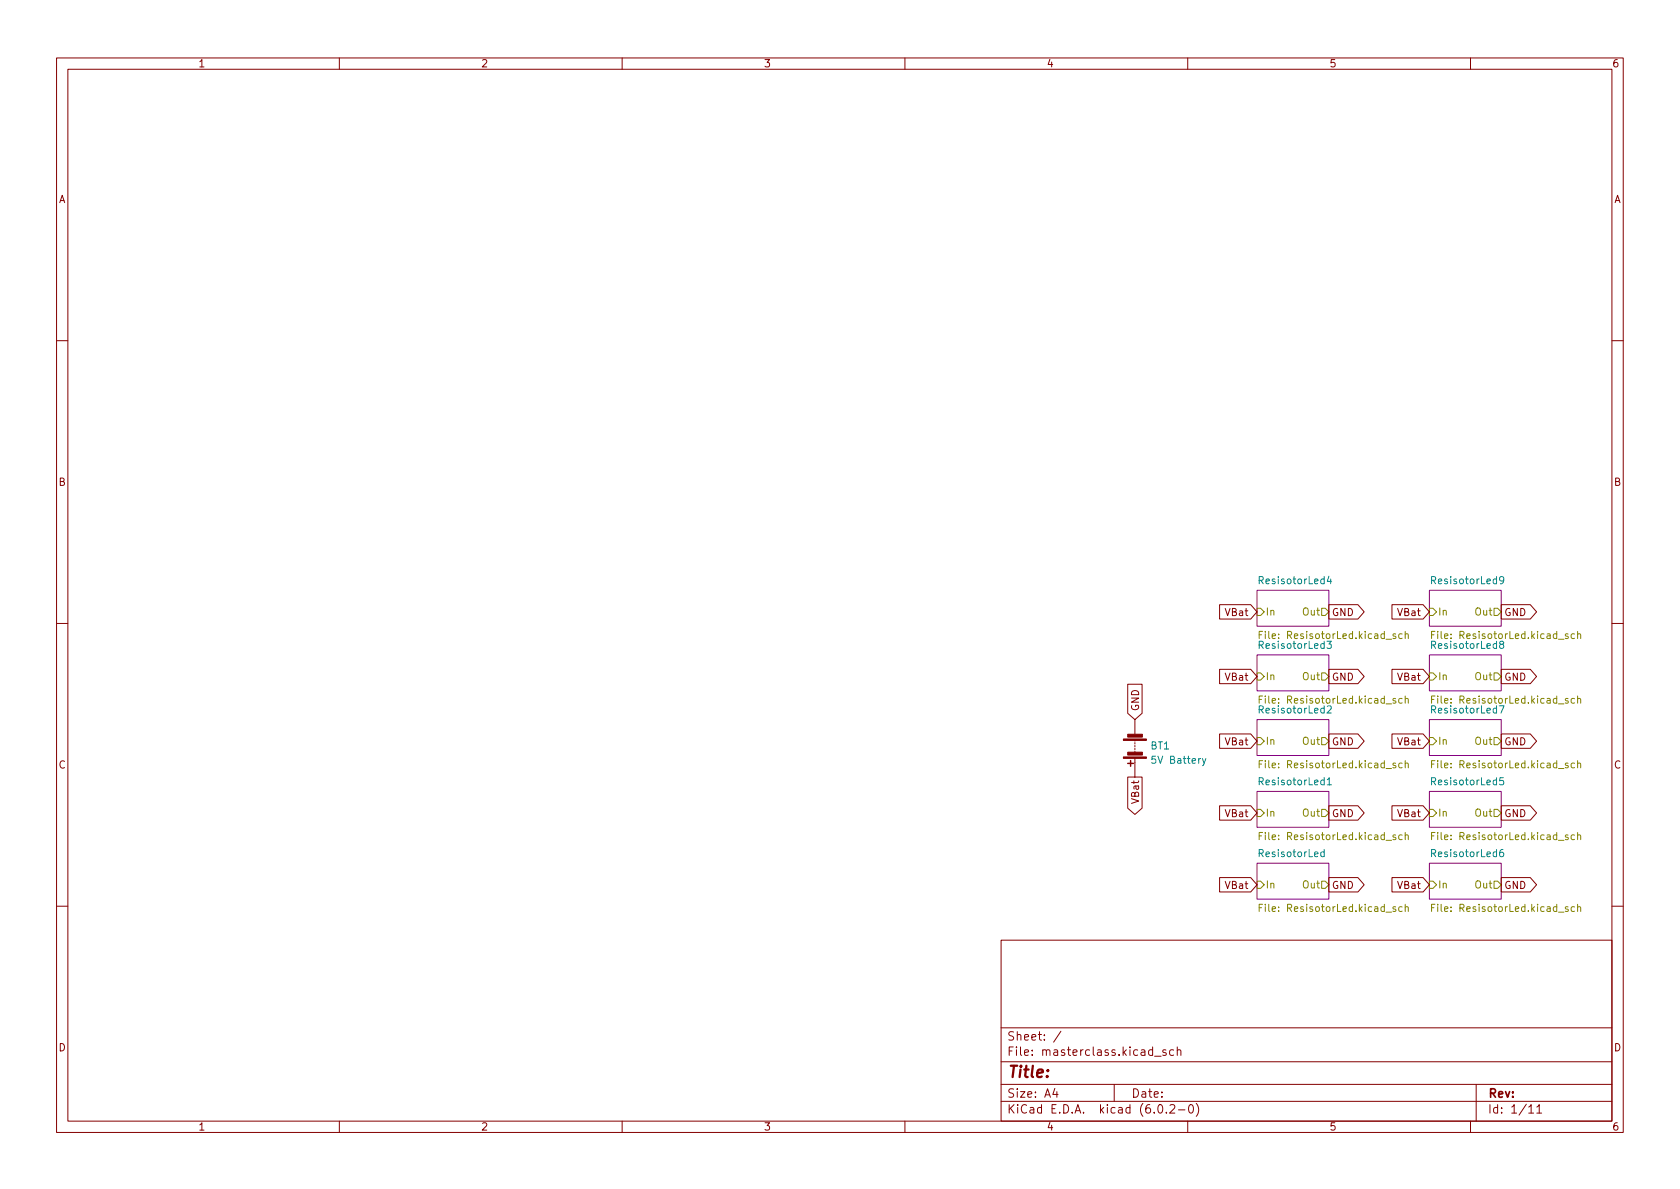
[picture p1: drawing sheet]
<svg xmlns="http://www.w3.org/2000/svg" width="297mm" height="210mm" viewBox="0 0 297 210" stroke-linecap="round" stroke-linejoin="round" font-family="sans-serif">
<g fill="none" stroke="#840000" stroke-width=".18">
<path d="M10 10.2h277v190.1h-277zM12 12.2h273v186.1h-273zM60 10.2v2M110 10.2v2M160 10.2v2M210 10.2v2M260 10.2v2M10 60.2h2M285 60.2h2M10 110.2h2M215.6 118.4h5.5l1.1 1.2-1.1 1.3h-5.5zM215.6 106.9h5.5l1.1 1.3-1.1 1.3h-5.5z"/>
<path d="M234.9 106.9h5.2l1.1 1.3-1.1 1.3h-5.2zM234.9 118.4h5.2l1.1 1.2-1.1 1.3h-5.2zM246.1 106.9h5.5l1.1 1.3-1.1 1.3h-5.5zM246.1 118.4h5.5l1.1 1.2-1.1 1.3h-5.5zM265.4 118.4h5.2l1.1 1.2-1.1 1.3h-5.2zM265.4 106.9h5.2l1.1 1.3-1.1 1.3h-5.2zM285 110.2h2M199.4 121h2.5v5.1l-1.2 1.1-1.3-1.1zM199.4 137.4h2.5v5.5l-1.2 1.1-1.3-1.1zM200.7 127.2v2.6M200.7 130.8v.3M200.7 131.3v.3"/>
<path d="M200.7 131.8v.3M200.7 132.3v.3M200.7 132.8v.3M200.7 134.1v3.3M215.6 129.8h5.5l1.1 1.3-1.1 1.2h-5.5zM234.9 129.8h5.2l1.1 1.3-1.1 1.2h-5.2zM246.1 129.8h5.5l1.1 1.3-1.1 1.2h-5.5zM265.4 129.8h5.2l1.1 1.3-1.1 1.2h-5.2zM215.6 142.5h5.5l1.1 1.3-1.1 1.2h-5.5zM215.6 155.2h5.5l1.1 1.3-1.1 1.2h-5.5zM234.9 142.5h5.2l1.1 1.3-1.1 1.2h-5.2zM234.9 155.2h5.2l1.1 1.3-1.1 1.2h-5.2z"/>
<path d="M246.1 142.5h5.5l1.1 1.3-1.1 1.2h-5.5zM246.1 155.2h5.5l1.1 1.3-1.1 1.2h-5.5zM265.4 142.5h5.2l1.1 1.3-1.1 1.2h-5.2zM265.4 155.2h5.2l1.1 1.3-1.1 1.2h-5.2zM10 160.2h2M177 166.3h108v32h-108zM285 160.2h2M60 198.3v2M110 198.3v2M160 198.3v2M177 194.8h108M177 191.8h108"/>
<path d="M177 187.8h108M177 181.8h108M186.5 192.5l-.4 1h1M186.9 193v1M187.6 182.4l-1.3 1.9M197 191.8v3M204.1 186.8h1.2M204.9 195.4l.2-.1a.81 .81 0 0 1 .6 .7 .81 .81 0 0 1-.3 .8h-.2a.81 .81 0 0 1-.6-.6 .81 .81 0 0 1 .3-.8zM206.1 185.7l-.3-.1-.2 .2v.3l.5 .1v.4h-.5M206.2 196.7v.1M206.9 195.5l.5-.2 .2 .2 .1 .3-.9 1h.9M207.5 185.7l-.4-.1-.3 .3v.4l.1 .3h.6"/>
<path d="M208.1 185.8l.3-.2 .3 .1 .1 .9M208.1 185.1v1.5M208.4 196.3h1.1M210 198.3v2M210.4 195.4l.1-.1a.81 .81 0 0 1 .6 .7 .81 .81 0 0 1-.3 .8h-.2a.81 .81 0 0 1-.5-.6 .81 .81 0 0 1 .3-.8zM211.5 195.1a1.72 1.72 0 0 1 0 2.3M260 198.3v2M261 191.8v6.5M270.3 195.8l.4-.5v1.5M270.3 196.8h.9M271.7 195.8l.5-.5v1.5M271.7 196.8h.9"/>
</g>
<g fill="#fff" stroke="#fff" stroke-width=".18">
<path d="M252.7 152.6h12.7v6.4h-12.7z"/>
<path d="M252.7 139.9h12.7v6.4h-12.7z"/>
<path d="M252.7 127.2h12.7v6.4h-12.7z"/>
<path d="M252.7 115.8h12.7v6.4h-12.7z"/>
<path d="M222.2 127.2h12.7v6.4h-12.7z"/>
<path d="M252.7 104.4h12.7v6.3h-12.7z"/>
<path d="M222.2 152.6h12.7v6.4h-12.7z"/>
<path d="M222.2 139.9h12.7v6.4h-12.7z"/>
<path d="M222.2 104.4h12.7v6.3h-12.7z"/>
<path d="M222.2 115.8h12.7v6.4h-12.7z"/>
</g>
<path d="M222.2 104.4h12.7v6.3h-12.7zM222.2 115.8h12.7v6.4h-12.7zM252.7 115.8h12.7v6.4h-12.7zM252.7 104.4h12.7v6.3h-12.7zM222.2 127.2h12.7v6.4h-12.7zM222.2 139.9h12.7v6.4h-12.7zM252.7 139.9h12.7v6.4h-12.7zM252.7 127.2h12.7v6.4h-12.7zM222.2 152.6h12.7v6.4h-12.7zM252.7 152.6h12.7v6.4h-12.7z" fill="none" stroke="#840084" stroke-width=".18"/>
<g fill="none" stroke="#848400" stroke-width=".18">
<path d="M222.2 107.6h.7l.6 .6-.6 .6h-.7zM222.2 119h.7l.6 .6-.6 .7h-.7zM222.6 112.3h.5M223.2 111.6h-.6v1.3M233.7 107.6h.6l.6 .6-.6 .6h-.6zM233.7 119h.6l.6 .6-.6 .7h-.6zM246.8 112.1h-.3l-.2 .2v.1l.5 .2v.3h-.5M247.9 112.1h-.4l-.2 .2 .1 .6h.5M248.5 112.2l.1-.1h.3l.1 .8M248.5 111.6v1.3M252.7 119h.7l.6 .6-.6 .7h-.7zM252.7 107.6h.7l.6 .6-.6 .6h-.7z"/>
<path d="M253.1 112.3h.4M253.7 111.6h-.6v1.3M264.2 119h.6l.6 .6-.6 .7h-.6zM264.2 107.6h.6l.6 .6-.6 .6h-.6zM277.2 112.1h-.3l-.1 .2v.1l.4 .2v.3h-.4M278.4 112.1h-.4l-.2 .2 .1 .6h.5M278.9 112.2l.2-.1h.3l.1 .8M278.9 111.6v1.3M222.2 130.4h.7l.6 .7-.6 .6h-.7zM222.6 135.1h.5M222.6 123.7h.5M223.2 134.5h-.6v1.3"/>
<path d="M223.2 123.1h-.6v1.2M233.7 130.4h.6l.6 .7-.6 .6h-.6zM246.8 135l-.3-.1-.2 .2v.2l.5 .1v.3h-.5M246.8 123.6l-.3-.1-.2 .2v.2l.5 .1v.3h-.5M247.9 135l-.4-.1-.2 .3 .1 .5h.5M247.9 123.6l-.4-.1-.2 .2 .1 .6h.5M248.5 135.1l.1-.2 .3 .1 .1 .8M248.5 123.6l.1-.1 .3 .1 .1 .7M248.5 123.1v1.2M248.5 134.5v1.3M252.7 130.4h.7l.6 .7-.6 .6h-.7zM253.1 135.1h.4"/>
<path d="M253.1 123.7h.4M253.7 134.5h-.6v1.3M253.7 123.1h-.6v1.2M264.2 130.4h.6l.6 .7-.6 .6h-.6zM277.2 135l-.3-.1-.1 .2v.2l.4 .1v.3h-.4M277.2 123.6l-.3-.1-.1 .2v.2l.4 .1v.3h-.4M278.4 135l-.4-.1-.2 .3 .1 .5h.5M278.4 123.6l-.4-.1-.2 .2 .1 .6h.5M278.9 135.1l.2-.2 .3 .1 .1 .8M278.9 123.6l.2-.1 .3 .1 .1 .7M278.9 123.1v1.2M278.9 134.5v1.3"/>
<path d="M222.2 155.8h.7l.6 .7-.6 .6h-.7zM222.2 143.1h.7l.6 .7-.6 .6h-.7zM222.6 147.8h.5M223.2 159.9h-.6v1.3M223.2 147.2h-.6v1.3M233.7 155.8h.6l.6 .7-.6 .6h-.6zM233.7 143.1h.6l.6 .7-.6 .6h-.6zM246.8 147.7l-.3-.1-.2 .2v.2l.5 .1v.3h-.5M247.9 147.7l-.4-.1-.2 .3 .1 .5h.5M248.5 147.8l.1-.2 .3 .1 .1 .8M248.5 147.2v1.3M248.5 159.9v1.3"/>
<path d="M252.7 155.8h.7l.6 .7-.6 .6h-.7zM252.7 143.1h.7l.6 .7-.6 .6h-.7zM253.1 147.8h.4M253.7 159.9h-.6v1.3M253.7 147.2h-.6v1.3M264.2 155.8h.6l.6 .7-.6 .6h-.6zM264.2 143.1h.6l.6 .7-.6 .6h-.6zM277.2 147.7l-.3-.1-.1 .2v.2l.4 .1v.3h-.4M278.4 147.7l-.4-.1-.2 .3 .1 .5h.5M278.9 147.8l.2-.2 .3 .1 .1 .8M278.9 147.2v1.3M278.9 159.9v1.3"/>
<path d="M222.6 160.5h.5M246.8 160.4l-.3-.1-.2 .2v.2l.5 .1v.3h-.5M247.9 160.4l-.4-.1-.2 .3 .1 .5h.5M248.5 160.5l.1-.2 .3 .1 .1 .8M253.1 160.5h.4M277.2 160.4l-.3-.1-.1 .2v.2l.4 .1v.3h-.4M278.4 160.4l-.4-.1-.2 .3 .1 .5h.5M278.9 160.5l.2-.2 .3 .1 .1 .8"/>
</g>
<g fill="none" stroke="#008484" stroke-width=".18">
<path d="M234.6 113.4h.8l-.4 .5 .3 .1v.5l-.1 .2-.6-.2M235 101.9l-.3 .9h.8M235.3 102.4v.8M265.4 113.9l-.3-.2 .1-.2 .2-.1h.4l.1 .2-.1 .2-.5 .2-.2 .2v.2l.3 .3h.2l.3-.3v-.2l-.3-.3M265.9 102.5l-.3 .2h-.3l-.2-.2 .2-.5h.3l.2 .1a.84 .84 0 0 1-.3 1.1h-.2M212.6 134.1l.3 .9M213.2 134.1l-.4 1.2-.2 .1M234.7 124.9l.5-.1 .2 .4-.8 .9h.8M234.7 137.9l.3-.4v1.3M234.7 138.8h.7M265.1 124.8h.8l-.5 1.3M265.8 137.5h-.6l-.1 .6 .2-.1 .5 .1 .1 .1-.1 .5-.2 .1-.5-.1"/>
<path d="M234.1 150.7l-.3-.1-.3 .3 .1 .5h.5M234.1 150.2v1.3M265.8 150.2l-.4 .1a.85 .85 0 0 0 0 1.2l.4-.1 .1-.5-.3-.2-.3 .1-.2 .1"/>
</g>
<g fill="#840000" stroke="#840000" stroke-width=".18">
<path d="M198.6 130.7h4.1v.2h-4.1z"/>
<path d="M198.6 133.9h4.1v.2h-4.1z"/>
<path d="M199.4 129.8h2.6v.5h-2.6z"/>
<path d="M199.4 133h2.6v.5h-2.6z"/>
</g>
<path d="M199.4 135h1M199.9 134.5v1" fill="none" stroke="#840000" stroke-width=".25"/>
<text font-size="2.8" fill="#840000" x="178" y="190.6">Title:</text>
<g font-size="2.1" fill="#840000">
<text x="178" y="184">Sheet: /</text>
<text x="178" y="186.7">File: masterclass.kicad_sch</text>
<text x="178" y="196.9">KiCad E.D.A. kicad (6.0.2-0)</text>
<text x="178" y="194.1">Size: A4</text>
<text x="200" y="194.1">Date:</text>
<text x="263" y="194.1">Rev:</text>
<text x="263" y="196.9">Id: 1/11</text>
</g>
<g font-size="1.8" fill="#840000">
<text x="35" y="11.9">1</text>
<text x="85" y="11.9">2</text>
<text x="135" y="11.9">3</text>
<text x="185" y="11.9">4</text>
<text x="235" y="11.9">5</text>
<text x="285" y="11.9">6</text>
<text x="10.3" y="35.9">A</text>
<text x="285.3" y="35.9">A</text>
<text x="10.3" y="85.9">B</text>
<text x="285.3" y="85.9">B</text>
<text x="216.8" y="108.9">VBat</text>
<text x="235.4" y="108.9">GND</text>
<text x="247.3" y="108.9">VBat</text>
<text x="265.9" y="108.9">GND</text>
<text x="201.4" y="125.8" transform="rotate(-90 201.4 125.8)">GND</text>
<text x="216.8" y="120.4">VBat</text>
<text x="235.4" y="120.4">GND</text>
<text x="247.3" y="120.4">VBat</text>
<text x="265.9" y="120.4">GND</text>
<text x="216.8" y="131.8">VBat</text>
<text x="235.4" y="131.8">GND</text>
<text x="247.3" y="131.8">VBat</text>
<text x="265.9" y="131.8">GND</text>
<text x="10.3" y="135.9">C</text>
<text x="285.3" y="135.9">C</text>
<text x="201.4" y="141.9" transform="rotate(-90 201.4 141.9)">VBat</text>
<text x="216.8" y="144.5">VBat</text>
<text x="235.4" y="144.5">GND</text>
<text x="247.3" y="144.5">VBat</text>
<text x="265.9" y="144.5">GND</text>
<text x="216.8" y="157.2">VBat</text>
<text x="235.4" y="157.2">GND</text>
<text x="247.3" y="157.2">VBat</text>
<text x="265.9" y="157.2">GND</text>
<text x="10.3" y="185.9">D</text>
<text x="285.3" y="185.9">D</text>
<text x="35" y="199.9">1</text>
<text x="85" y="199.9">2</text>
<text x="135" y="199.9">3</text>
<text x="185" y="199.9">4</text>
<text x="235" y="199.9">5</text>
<text x="285" y="199.9">6</text>
</g>
<g font-size="1.8" fill="#008484">
<text x="222.8" y="103.3">ResisotorLed4</text>
<text x="253.3" y="103.3">ResisotorLed9</text>
<text x="222.8" y="114.7">ResisotorLed3</text>
<text x="253.3" y="114.7">ResisotorLed8</text>
<text x="222.8" y="126.1">ResisotorLed2</text>
<text x="253.3" y="126.1">ResisotorLed7</text>
<text x="203.5" y="132.5">BT1</text>
<text x="204" y="135">5V Battery</text>
<text x="222.8" y="138.8">ResisotorLed1</text>
<text x="253.3" y="138.8">ResisotorLed5</text>
<text x="222.7" y="151.5">ResisotorLed</text>
<text x="253.3" y="151.5">ResisotorLed6</text>
</g>
<g font-size="1.8" fill="#848400">
<text x="223.6" y="113">File: ResisotorLed.kicad_sch</text>
<text x="223.7" y="108.8">In</text>
<text x="230.4" y="108.8">Out</text>
<text x="254.1" y="113">File: ResisotorLed.kicad_sch</text>
<text x="254.2" y="108.8">In</text>
<text x="260.9" y="108.8">Out</text>
<text x="223.6" y="124.4">File: ResisotorLed.kicad_sch</text>
<text x="223.7" y="120.3">In</text>
<text x="230.4" y="120.3">Out</text>
<text x="254.1" y="124.4">File: ResisotorLed.kicad_sch</text>
<text x="254.2" y="120.3">In</text>
<text x="260.9" y="120.3">Out</text>
<text x="223.7" y="131.7">In</text>
<text x="230.4" y="131.7">Out</text>
<text x="254.2" y="131.7">In</text>
<text x="260.9" y="131.7">Out</text>
<text x="223.6" y="135.8">File: ResisotorLed.kicad_sch</text>
<text x="254.1" y="135.8">File: ResisotorLed.kicad_sch</text>
<text x="223.6" y="148.5">File: ResisotorLed.kicad_sch</text>
<text x="223.7" y="144.4">In</text>
<text x="230.4" y="144.4">Out</text>
<text x="254.1" y="148.5">File: ResisotorLed.kicad_sch</text>
<text x="254.2" y="144.4">In</text>
<text x="260.9" y="144.4">Out</text>
<text x="223.6" y="161.2">File: ResisotorLed.kicad_sch</text>
<text x="223.7" y="157.1">In</text>
<text x="230.4" y="157.1">Out</text>
<text x="254.1" y="161.2">File: ResisotorLed.kicad_sch</text>
<text x="254.2" y="157.1">In</text>
<text x="260.9" y="157.1">Out</text>
</g>
</svg>
